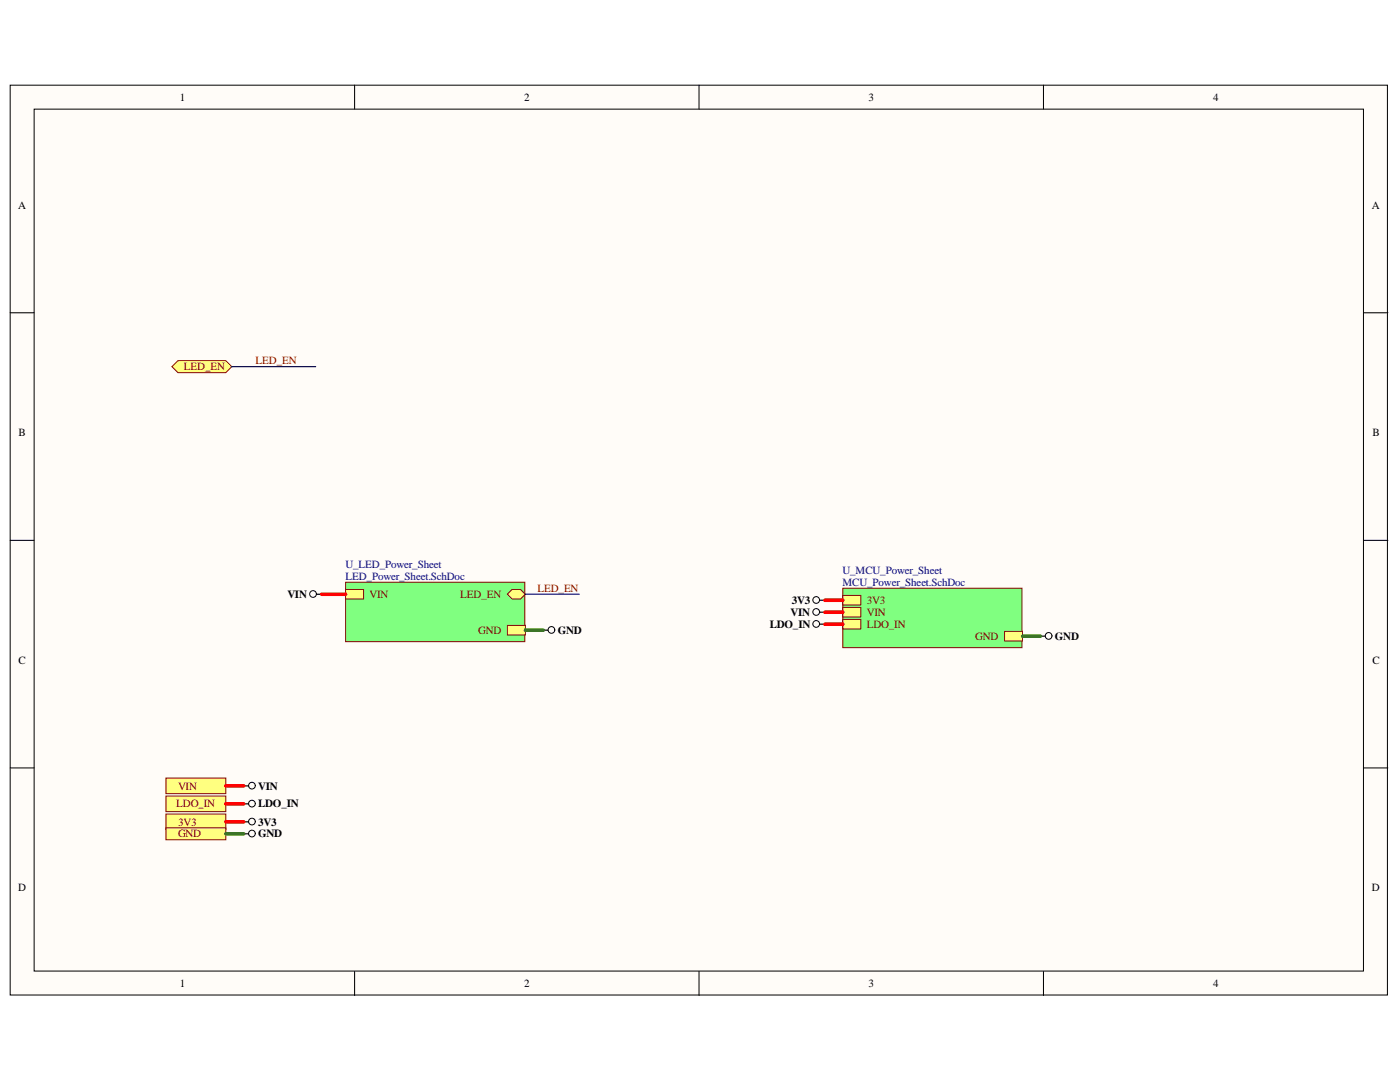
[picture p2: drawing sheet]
<svg xmlns="http://www.w3.org/2000/svg" width="279mm" height="216mm" viewBox="0 0 279 216" stroke-linecap="round" stroke-linejoin="round" font-family="sans-serif">
<g fill="#fffcf8" stroke="#000" stroke-width=".2">
<path d="M2 17h274.9v181.5h-274.9z"/>
<path d="M6.8 21.8h265.3v172h-265.3z"/>
</g>
<path d="M70.8 17v4.8M139.5 17v4.8M208.2 17v4.8M2 62.4h4.8M272.2 62.4h4.8M2 107.8h4.8M272.2 107.8h4.8M2 153.2h4.8M272.2 153.2h4.8M70.8 193.9v4.7M139.5 193.9v4.7M208.2 193.9v4.7" fill="none" stroke="#000" stroke-width=".2"/>
<path d="M168.2 117.4h35.8v11.8h-35.8z" fill="#80ff80" stroke="#800000" stroke-width=".2"/>
<path d="M168.2 118.8h3.6v1.9h-3.6z" fill-rule="evenodd" fill="#ffff80"/>
<path d="M168.2 118.8h3.6v1.9h-3.6z" fill="none" stroke="#800000" stroke-width=".2"/>
<path d="M200.5 126h3.6v1.9h-3.6z" fill-rule="evenodd" fill="#ffff80"/>
<path d="M200.5 126h3.6v1.9h-3.6z" fill="none" stroke="#800000" stroke-width=".2"/>
<path d="M168.2 123.6h3.6v1.9h-3.6z" fill-rule="evenodd" fill="#ffff80"/>
<path d="M168.2 123.6h3.6v1.9h-3.6z" fill="none" stroke="#800000" stroke-width=".2"/>
<path d="M168.2 121.2h3.6v1.9h-3.6z" fill-rule="evenodd" fill="#ffff80"/>
<path d="M168.2 121.2h3.6v1.9h-3.6z" fill="none" stroke="#800000" stroke-width=".2"/>
<path d="M69 116.2h35.7v11.8h-35.7z" fill="#80ff80" stroke="#800000" stroke-width=".2"/>
<path d="M101.3 124.8h3.5v1.9h-3.5z" fill-rule="evenodd" fill="#ffff80"/>
<path d="M101.3 124.8h3.5v1.9h-3.5z" fill="none" stroke="#800000" stroke-width=".2"/>
<path d="M69 117.6h3.6v1.9h-3.6z" fill-rule="evenodd" fill="#ffff80"/>
<path d="M69 117.6h3.6v1.9h-3.6z" fill="none" stroke="#800000" stroke-width=".2"/>
<path d="M101.3 118.6l.9-1h1.7l.9 1-.9 .9h-1.7z" fill-rule="evenodd" fill="#ffff80"/>
<path d="M101.3 118.6l.9-1h1.7l.9 1-.9 .9h-1.7z" fill="none" stroke="#800000" stroke-width=".2"/>
<g fill="none" stroke="#000" stroke-width=".2">
<circle cx="62.5" cy="118.5" r=".67"/>
<circle cx="162.9" cy="119.7" r=".67"/>
<circle cx="110.1" cy="125.7" r=".67"/>
<circle cx="162.9" cy="124.5" r=".67"/>
<circle cx="162.9" cy="122.1" r=".67"/>
<circle cx="209.3" cy="126.9" r=".67"/>
</g>
<path d="M63.2 118.6h1M163.7 119.8h.9M108.4 125.7h1M163.7 124.5h.9M163.7 122.2h.9M207.6 126.9h1" fill="none" stroke="#000" stroke-width=".24"/>
<g fill="#ffff80" stroke="#800000" stroke-width=".2">
<path d="M33.1 162.4h12v3.1h-12z" fill-rule="evenodd"/>
<path d="M33.1 165.2h12v2.4h-12z" fill-rule="evenodd"/>
</g>
<g fill="none" stroke="#000" stroke-width=".2">
<circle cx="50.3" cy="166.3" r=".67"/>
<circle cx="50.3" cy="160.4" r=".67"/>
<circle cx="50.3" cy="163.9" r=".67"/>
</g>
<path d="M48.7 164h.9M48.7 166.4h.9M48.7 160.4h.9" fill="none" stroke="#000" stroke-width=".24"/>
<g fill="#ffff80" stroke="#800000" stroke-width=".2">
<path d="M33.1 158.8h12v3.2h-12z" fill-rule="evenodd"/>
<path d="M33.1 155.3h12v3.1h-12z" fill-rule="evenodd"/>
</g>
<circle cx="50.3" cy="156.8" r=".67" fill="none" stroke="#000" stroke-width=".2"/>
<path d="M48.7 156.8h.9" fill="none" stroke="#000" stroke-width=".24"/>
<path d="M34.3 73.2l1.2-1.2h9.6l1.2 1.2-1.2 1.2h-9.6z" fill-rule="evenodd" fill="#ffff80" stroke="#800000" stroke-width=".2"/>
<path d="M64.2 118.6h4.8M164.6 119.8h3.6M164.6 124.5h3.6M164.6 122.2h3.6M45.1 156.8h3.6M45.1 164h3.6M45.1 160.4h3.6" fill="none" stroke="#f00" stroke-width=".72"/>
<path d="M104.8 125.7h3.6M204.1 126.9h3.5M45.1 166.4h3.6" fill="none" stroke="#38761d" stroke-width=".72"/>
<path d="M46.3 73.2h16.7M104.8 118.6h10.8" fill="none" stroke="#000080" stroke-width=".24"/>
<g font-size="2.2">
<text x="35.9" y="20.1">1</text>
<text x="104.6" y="20.1">2</text>
<text x="173.3" y="20.1">3</text>
<text x="242.1" y="20.1">4</text>
<text x="3.6" y="41.6">A</text>
<text x="273.8" y="41.6">A</text>
<text x="3.7" y="87">B</text>
<text x="273.9" y="87">B</text>
<text x="57.4" y="119.3">VIN</text>
<text x="153.6" y="125.2">LDO_IN</text>
<text x="157.8" y="122.9">VIN</text>
<text x="158" y="120.5">3V3</text>
<text x="111.3" y="126.5">GND</text>
<text x="210.5" y="127.7">GND</text>
<text x="3.7" y="132.4">C</text>
<text x="273.9" y="132.4">C</text>
<text x="51.5" y="161.1">LDO_IN</text>
<text x="51.5" y="157.5">VIN</text>
<text x="51.5" y="164.7">3V3</text>
<text x="51.5" y="167.1">GND</text>
<text x="3.6" y="177.8">D</text>
<text x="273.8" y="177.8">D</text>
<text x="35.9" y="196.9">1</text>
<text x="104.6" y="196.9">2</text>
<text x="173.3" y="196.9">3</text>
<text x="242.1" y="196.9">4</text>
</g>
<g font-size="2.2" fill="#800000">
<text x="36.7" y="73.9">LED_EN</text>
<text x="51" y="72.7">LED_EN</text>
<text x="73.8" y="119.3">VIN</text>
<text x="91.9" y="119.3">LED_EN</text>
<text x="107.3" y="118.1">LED_EN</text>
<text x="173" y="120.5">3V3</text>
<text x="173" y="125.2">LDO_IN</text>
<text x="173" y="122.9">VIN</text>
<text x="95.4" y="126.5">GND</text>
<text x="194.6" y="127.7">GND</text>
<text x="35.2" y="161.1">LDO_IN</text>
<text x="35.5" y="157.5">VIN</text>
<text x="35.5" y="164.7">3V3</text>
<text x="35.5" y="167.1">GND</text>
</g>
<g font-size="2.2" fill="#000080">
<text x="68.9" y="113.3">U_LED_Power_Sheet</text>
<text x="68.9" y="115.7">LED_Power_Sheet.SchDoc</text>
<text x="168.2" y="114.5">U_MCU_Power_Sheet</text>
<text x="168.2" y="116.9">MCU_Power_Sheet.SchDoc</text>
</g>
</svg>
